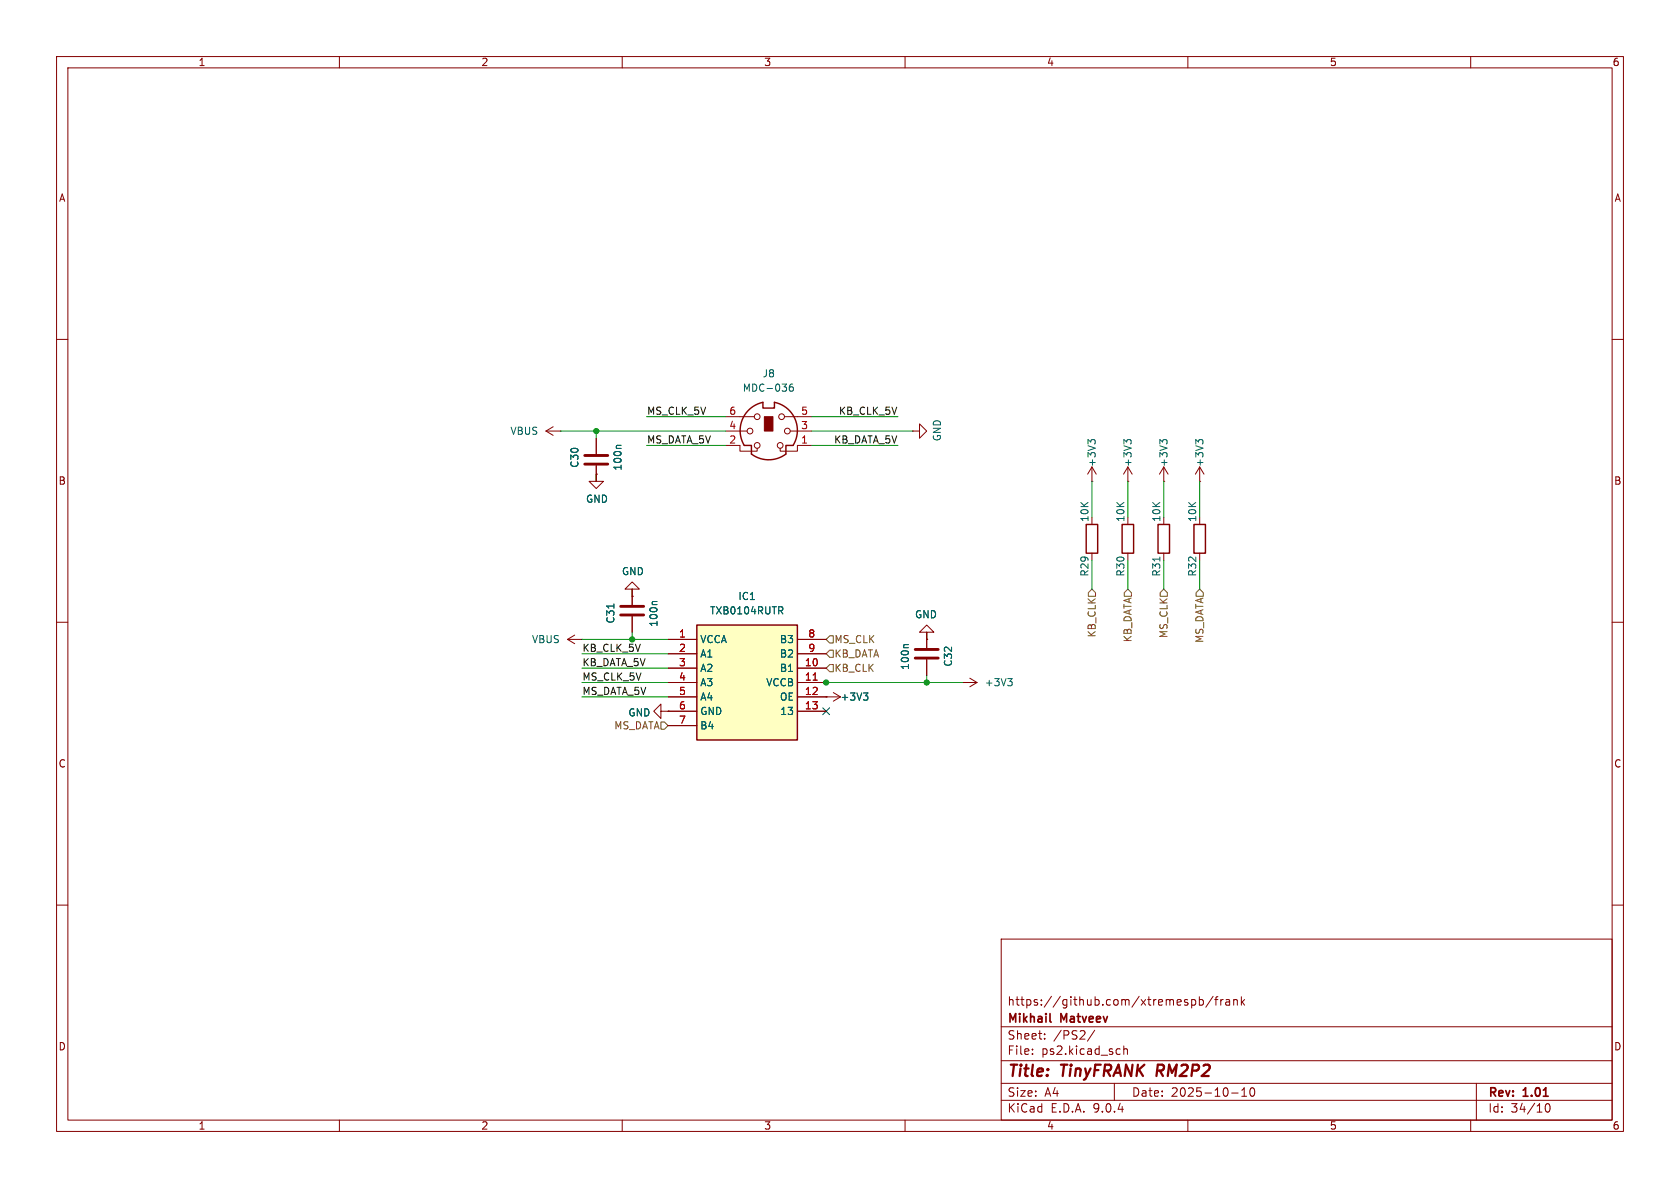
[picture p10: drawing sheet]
<svg xmlns="http://www.w3.org/2000/svg" width="297mm" height="210mm" viewBox="0 0 297 210" stroke-linecap="round" stroke-linejoin="round" font-family="sans-serif">
<g fill="none" stroke="#840000" stroke-width=".18">
<path d="M10 10h277v190h-277zM12 12h273v186h-273zM60 10v2M110 10v2M160 10v2M210 10v2M260 10v2M10 60h2M96.5 76.2l1.3 .8M96.5 76.2h2.6M97.8 75.4l-1.3 .8M99.1 76.2h.1"/>
<path d="M105.4 77.5v2.8M128.3 78.7h2.5v1.1h3.1v-.6M128.3 76.2h3.8M128.3 73.7h5M138.7 73.7h4.8M139.7 76.2h3.8M143.5 78.7h-2.5v1.1h-3.1v-.6M161.3 76.2h1.3v-1.3l1.2 1.3-1.2 1.3v-1.3M161.3 76.2h.1M285 60h2M105.4 82.3v2.8h-1.3l1.3 1.3 1.3-1.3h-1.3v-1.3M105.4 83.8h.1"/>
<path d="M193 85.1h.1M193 82.6l-.7 1.2M193 82.6l.8 1.2M193 82.6v2.5M193 97.8v1.3M199.4 85.1h.1M199.4 82.6v2.5M199.4 97.8v1.3M199.4 82.6l-.8 1.2M199.4 82.6l.8 1.2M205.7 85.1h.1M205.7 82.6l-.7 1.2"/>
<path d="M205.7 82.6l.8 1.2M205.7 82.6v2.5M205.7 97.8v1.3M212.1 85.1h.1M212.1 82.6l-.8 1.2M212.1 82.6l.8 1.2M212.1 82.6v2.5M212.1 97.8v1.3M10 110h2M100.3 113l1.3 .8M100.3 113h2.6M101.6 112.3l-1.3 .7"/>
<path d="M102.9 113h.1M111.8 105.4v-1.3h1.2l-1.2-1.2-1.3 1.2h1.3v2.8M111.8 105.4h.1M111.8 109v2.8M163.8 113v-1.2h-1.2l1.2-1.3 1.3 1.3h-1.3v2.8M163.8 113h.1M163.8 116.6v2.8M171.4 119.9l1.3 .8M285 110h2M116.8 125.7v-1.2l-1.2 1.2 1.2 1.3v-1.3h1.3M118.1 125.7h.1M146 123.2h.1"/>
<path d="M146 123.2h2.6M147.3 122.4l1.3 .8M148.6 123.2l-1.3 .8M170.2 120.7h.1M170.2 120.7h2.5M172.7 120.7l-1.3 .7M10 160h2M177 166h108v32h-108zM210.7 176.8l.4-.1 .3 .3v.4l-.2 .2h-.5M212 176.8l.5-.1 .2 .3v.4l-.1 .2h-.6M212 176.2v1.5M214.5 176.1l-1.3 2"/>
<path d="M214.7 176.7h.6M215.3 176.2l-.3 .2v1.3M215.8 176.7v1M216.2 176.7l-.2 .1-.2 .2M216.7 176.8h.6l.1 .9M217.4 177.1h-.5a.29 .29 0 0 0-.2 .3 .29 .29 0 0 0 .2 .3l.5-.1M218.1 176.8l.2-.1 .4 .1v.9M218.1 176.7v1M219.5 176.2v1.5M219.6 177.1l.4 .6M220 176.7l-.5 .6M285 160h2"/>
<path d="M60 198v2M110 198v2M160 198v2M177 194.5h108M177 191.5h108M177 187.5h108M177 181.5h108M182.5 186.3v.1M182.5 185.5v.1M184.7 183.6v.1M184.7 182.8v.1M193.5 182.1l-1.3 2"/>
<path d="M197 191.5v3M197.9 185.4l.1 .1M198 186.3l-.1 .1M198.7 184.9v1.5M198.7 185.5l.2-.1 .3 .1 .1 .9M210 198v2M217.7 193.2h1.2M219.5 193.8h.9M219.5 192.7l.5-.4v1.5M221.1 192.4l.2-.1a.81 .81 0 0 1 .6 .6 .81 .81 0 0 1-.3 .8l-.1 .1a.81 .81 0 0 1-.4-1.4zM260 198v2M261 191.5v6.5"/>
<path d="M273.3 195.2l.2-.1a.81 .81 0 0 1 .6 .6 .81 .81 0 0 1-.3 .8l-.1 .1a.81 .81 0 0 1-.4-1.4z"/>
<circle cx="132.6" cy="76.2" r=".51"/>
<circle cx="133.9" cy="73.7" r=".51"/>
<circle cx="133.9" cy="78.7" r=".51"/>
<circle cx="137.9" cy="78.7" r=".51"/>
<circle cx="138.2" cy="73.7" r=".51"/>
<circle cx="139.2" cy="76.2" r=".51"/>
</g>
<path d="M185.6 180.5l.2 .2" fill="none" stroke="#840000" stroke-width=".3"/>
<g fill="none" stroke="#006464" stroke-width=".18">
<path d="M109.8 78.7h-.7l-.1 .2M140.1 67.9l-.3 .1a.86 .86 0 0 0 0 1.2l.4-.2 .1-.4-.3-.2h-.3l-.2 .2M192.8 78l.3-.3h.3l.2 .3M192.8 78.1l-.5-.4v.8M199.2 78l.2-.3h.3l.3 .3M199.2 78.1l-.5-.4v.8M205.5 78l.3-.3h.3l.2 .3M205.5 78.1l-.5-.4v.8M211.9 78.1l-.5-.4v.8M211.9 78l.2-.3h.3l.3 .3M205 98.5v.7M108.5 106.8v.7"/>
<path d="M116.1 106.3h-.6l-.2 .2M160.6 114h-.7l-.1 .1M178.2 120h.7l-.4 .4M152.6 122.5h.8l-.4 .5M153.2 123l.2 .2v.3l-.2 .3M178.7 120.4l.2 .3v.3l-.2 .2"/>
</g>
<path d="M103.4 80.5h4M103.4 82h4M109.7 108.7h4.1M109.7 107.2h4.1M161.8 116.3h4.1M161.8 114.8h4.1" fill="none" stroke="#840000" stroke-width=".51"/>
<path d="M132.2 72.6l1.4-1 1.3-.5v1h2v-1a5.1 5.1 0 0 1 3.3 7.6h-1.3v1.6a5.1 5.1 0 0 1-6.1 0v-1.6h-1.2a5.1 5.1 0 0 1 .6-6.1zM192 92.7h2.1v5.1h-2.1zM198.4 92.7h2v5.1h-2zM204.7 92.7h2.1v5.1h-2.1zM211.1 92.7h2v5.1h-2z" fill="none" stroke="#840000" stroke-width=".25"/>
<path d="M135.1 73.7h1.6v2.5h-1.6z" fill="#840000" stroke="#840000" stroke-width=".18"/>
<path d="M123.2 110.5h17.8v20.3h-17.8z" fill="#ffffc2"/>
<path d="M123.2 110.5h17.8v20.3h-17.8z" fill="none" stroke="#840000" stroke-width=".25"/>
<g fill="none" stroke="#840000" stroke-width=".18">
<path d="M105.4 77.5v2.8M105.4 83.8h.1M105.4 82.3v2.8M111.8 105.4h.1M111.8 104.1v2.8M111.8 109v2.8M118.1 113h5.1M118.1 115.6h5.1M118.1 118.1h5.1M141 113h5M141 115.6h5M141 118.1h5"/>
<path d="M163.8 113h.1M163.8 111.8v2.8M163.8 116.6v2.8M118.1 125.7h.1M118.1 120.7h5.1M118.1 123.2h5.1M118.1 125.7h5.1M118.1 128.3h5.1M141 120.7h5M141 123.2h5M141 125.7h5M146 123.2h.1"/>
</g>
<path d="M143.8 120.2h.7" fill="none" stroke="#a90000" stroke-width=".18"/>
<path d="M109.8 78.7h-.7l-.1 .2M108.5 106.8v.7M116.1 106.3h-.6l-.2 .2M138 107.9l.4 .6M138.2 107.3l.2 .2-.1 .3-.1 .1M160.6 114h-.7l-.1 .1M152.6 122.5h.8l-.4 .5M153.2 123l.2 .2v.3l-.2 .3" fill="none" stroke="#006464" stroke-width=".18"/>
<path d="M146 113l.7-.6h.6v1.3h-.6zM146.7 117.5h.6v1.2h-.6l-.7-.6zM146.7 114.9h.6v1.3h-.6l-.7-.6zM193 104.1l.7 .7v.6h-1.3v-.6zM199.4 104.1l.6 .7v.6h-1.2v-.6zM205.7 104.1l.7 .7v.6h-1.3v-.6zM212.1 104.1l.6 .7v.6h-1.2v-.6zM116.8 127.6h.7l.6 .7-.6 .6h-.7z" fill="none" stroke="#725600" stroke-width=".18"/>
<g fill="none" stroke="#009600" stroke-width=".18">
<path d="M99.1 76.2h29.2M105.4 76.2v1.3M114.3 78.7h14M114.3 73.7h14M143.5 78.7h15.2M143.5 73.7h15.2M143.5 76.2h17.8M105.4 83.8v1.3M193 85.1v6.3M193 99.1v5M199.4 85.1v6.3M199.4 99.1v5"/>
<path d="M205.7 85.1v6.3M205.7 99.1v5M212.1 85.1v6.3M212.1 99.1v5M102.9 118.1h15.2M102.9 113h15.2M102.9 115.6h15.2M111.8 104.1v1.3M111.8 111.8v1.2M163.8 111.8v1.2M163.8 119.4v1.3M102.9 120.7h15.2"/>
<path d="M102.9 123.2h15.2M142.2 120.7h28"/>
</g>
<path d="M145.4 125.1l1.3 1.2M146.7 125.1l-1.3 1.2" fill="none" stroke="#000084" stroke-width=".18"/>
<g fill="#009600" stroke="#009600" stroke-width=".18">
<circle cx="111.8" cy="113" r=".46"/>
<circle cx="105.4" cy="76.2" r=".46"/>
<circle cx="163.8" cy="120.7" r=".46"/>
<circle cx="146" cy="120.7" r=".46"/>
</g>
<g font-size="2.8" fill="#840000">
<text x="178" y="190.9">Title:</text>
<text x="187.7" y="190.9">TinyFRANK RM2P2</text>
</g>
<g font-size="2.1" fill="#840000">
<text x="178" y="178">https://github.com/xtremespb/frank</text>
<text x="178" y="184">Sheet:</text>
<text x="178" y="181.2">Mikhail</text>
<text x="186.2" y="184">/PS2/</text>
<text x="187.6" y="181.2">Matveev</text>
<text x="178" y="186.7">File:</text>
<text x="184.1" y="186.7">ps2.kicad_sch</text>
<text x="178" y="196.9">KiCad</text>
<text x="178" y="194.1">Size:</text>
<text x="184.7" y="194.1">A4</text>
<text x="185.7" y="196.9">E.D.A.</text>
<text x="193.3" y="196.9">9.0.4</text>
<text x="200" y="194.1">Date:</text>
<text x="207" y="194.1">2025-10-10</text>
<text x="263" y="194.3">Rev:</text>
<text x="263" y="196.9">Id:</text>
<text x="267.1" y="196.9">34/10</text>
<text x="269.4" y="194.3">1.01</text>
</g>
<g font-size="1.8" fill="#840000">
<text x="35" y="11.9">1</text>
<text x="85" y="11.9">2</text>
<text x="135" y="11.9">3</text>
<text x="185" y="11.9">4</text>
<text x="235" y="11.9">5</text>
<text x="285" y="11.9">6</text>
<text x="10.3" y="35.9">A</text>
<text x="285.3" y="35.9">A</text>
<text x="10.3" y="85.9">B</text>
<text x="285.3" y="85.9">B</text>
<text x="10.3" y="135.9">C</text>
<text x="285.3" y="135.9">C</text>
<text x="10.3" y="185.9">D</text>
<text x="285.3" y="185.9">D</text>
<text x="35" y="199.9">1</text>
<text x="85" y="199.9">2</text>
<text x="135" y="199.9">3</text>
<text x="185" y="199.9">4</text>
<text x="235" y="199.9">5</text>
<text x="285" y="199.9">6</text>
</g>
<g font-size="1.8" fill="#006464">
<text x="131.2" y="69.4">MDC-036</text>
<text x="134.7" y="66.9">J8</text>
<text x="90.1" y="77.1">VBUS</text>
<text x="102.5" y="82.8" transform="rotate(-90 102.5 82.8)">C30</text>
<text x="110.1" y="83.3" transform="rotate(-90 110.1 83.3)">100n</text>
<text x="166.5" y="78.1" transform="rotate(-90 166.5 78.1)">GND</text>
<text x="193.9" y="82.7" transform="rotate(-90 193.9 82.7)">+3V3</text>
<text x="200.3" y="82.7" transform="rotate(-90 200.3 82.7)">+3V3</text>
<text x="206.6" y="82.7" transform="rotate(-90 206.6 82.7)">+3V3</text>
<text x="213" y="82.7" transform="rotate(-90 213 82.7)">+3V3</text>
<text x="103.5" y="89.1">GND</text>
<text x="192.6" y="92.4" transform="rotate(-90 192.6 92.4)">10K</text>
<text x="199" y="92.4" transform="rotate(-90 199 92.4)">10K</text>
<text x="205.3" y="92.4" transform="rotate(-90 205.3 92.4)">10K</text>
<text x="211.7" y="92.4" transform="rotate(-90 211.7 92.4)">10K</text>
<text x="109.9" y="101.9">GND</text>
<text x="130.4" y="106.3">IC1</text>
<text x="192.6" y="102" transform="rotate(-90 192.6 102)">R29</text>
<text x="199" y="102" transform="rotate(-90 199 102)">R30</text>
<text x="205.3" y="102" transform="rotate(-90 205.3 102)">R31</text>
<text x="211.7" y="102" transform="rotate(-90 211.7 102)">R32</text>
<text x="93.9" y="113.9">VBUS</text>
<text x="108.8" y="110.3" transform="rotate(-90 108.8 110.3)">C31</text>
<text x="116.4" y="110.9" transform="rotate(-90 116.4 110.9)">100n</text>
<text x="123.7" y="113.9">VCCA</text>
<text x="125.4" y="108.8">TXB0104RUTR</text>
<text x="137.8" y="113.9">B3</text>
<text x="161.7" y="109.5">GND</text>
<text x="123.7" y="116.4">A1</text>
<text x="123.7" y="119">A2</text>
<text x="137.8" y="116.4">B2</text>
<text x="137.8" y="119">B1</text>
<text x="160.9" y="118.5" transform="rotate(-90 160.9 118.5)">100n</text>
<text x="168.5" y="117.9" transform="rotate(-90 168.5 117.9)">C32</text>
<text x="123.7" y="121.5">A3</text>
<text x="123.7" y="124.1">A4</text>
<text x="135.4" y="121.5">VCCB</text>
<text x="137.8" y="124.1">OE</text>
<text x="148.5" y="124.1">+3V3</text>
<text x="174" y="121.5">+3V3</text>
<text x="111" y="126.8">GND</text>
<text x="123.7" y="126.6">GND</text>
<text x="123.7" y="129.1">B4</text>
<text x="137.8" y="126.6">13</text>
</g>
<g font-size="1.8" fill="#0f0f0f">
<text x="114.3" y="73.4">MS_CLK_5V</text>
<text x="148.2" y="73.4">KB_CLK_5V</text>
<text x="114.3" y="78.5">MS_DATA_5V</text>
<text x="147.4" y="78.5">KB_DATA_5V</text>
<text x="102.9" y="115.3">KB_CLK_5V</text>
<text x="102.9" y="117.8">KB_DATA_5V</text>
<text x="102.9" y="122.9">MS_DATA_5V</text>
<text x="102.9" y="120.4">MS_CLK_5V</text>
</g>
<g font-size="1.8" fill="#a90000">
<text x="128.8" y="73.4">6</text>
<text x="128.8" y="75.9">4</text>
<text x="141.5" y="73.4">5</text>
<text x="141.5" y="75.9">3</text>
<text x="128.8" y="78.5">2</text>
<text x="141.5" y="78.5">1</text>
<text x="119.9" y="112.8">1</text>
<text x="142.8" y="112.8">8</text>
<text x="119.9" y="115.3">2</text>
<text x="119.9" y="117.9">3</text>
<text x="142.2" y="117.9">10</text>
<text x="142.8" y="115.3">9</text>
<text x="119.9" y="120.4">4</text>
<text x="119.9" y="122.9">5</text>
<text x="119.9" y="125.5">6</text>
<text x="142.2" y="120.4">11</text>
<text x="142.2" y="122.9">12</text>
<text x="142.2" y="125.5">13</text>
<text x="119.9" y="128">7</text>
</g>
<g font-size="1.8" fill="#725600">
<text x="147.4" y="113.9">MS_CLK</text>
<text x="193.9" y="112.8" transform="rotate(-90 193.9 112.8)">KB_CLK</text>
<text x="200.3" y="113.6" transform="rotate(-90 200.3 113.6)">KB_DATA</text>
<text x="206.6" y="112.9" transform="rotate(-90 206.6 112.9)">MS_CLK</text>
<text x="213" y="113.8" transform="rotate(-90 213 113.8)">MS_DATA</text>
<text x="147.4" y="119">KB_CLK</text>
<text x="147.4" y="116.4">KB_DATA</text>
<text x="108.5" y="129.1">MS_DATA</text>
</g>
</svg>
